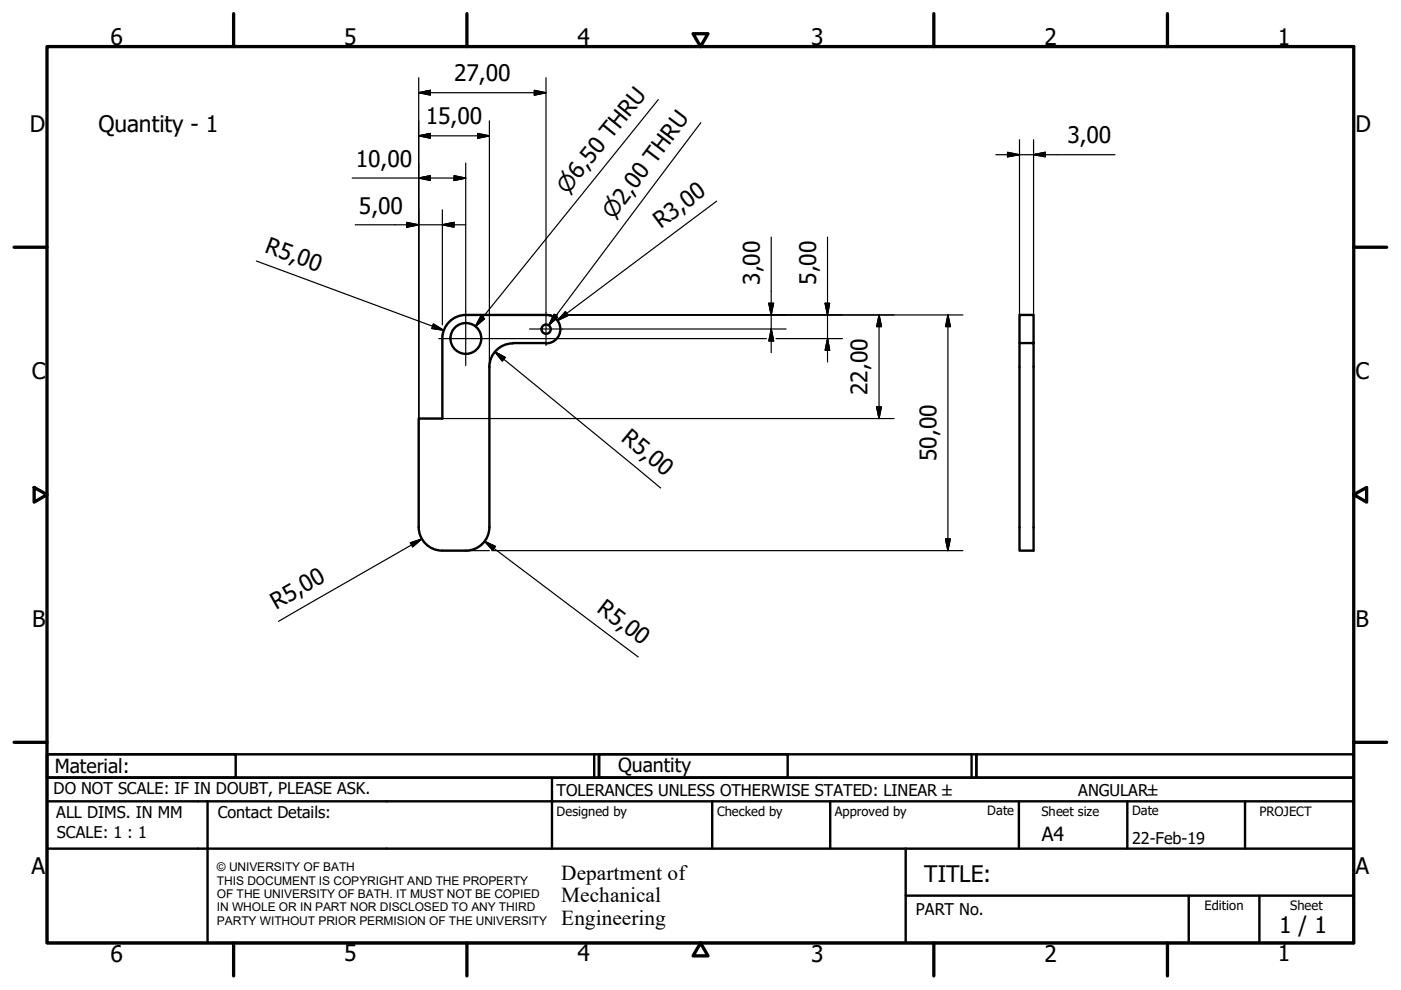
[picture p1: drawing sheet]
<svg xmlns="http://www.w3.org/2000/svg" width="297mm" height="210mm" viewBox="0 0 297 210" stroke-linecap="round" stroke-linejoin="round" font-family="sans-serif">
<!-- layer: Visible (ISO) -->
<g fill="none" stroke="#000" stroke-width=".51">
<path d="M98.7 66.8h17.1M98.8 66.8a5 5 0 0 0-5 5v16.9h-5v23.1a5 5 0 0 0 5 4.9h4.9a5 5 0 0 0 5.1-4.9v-34M108.7 72.8a5 5 0 0 0-4.9 5M108.8 72.7h7M115.8 66.8a3 3 0 0 1 3 3 3 3 0 0 1-3 3M216.2 72.7v44h2.9v-44h-2.9v-5.9h2.9v5.9"/>
<circle cx="98.8" cy="71.8" r="3.3"/>
<circle cx="115.8" cy="69.8" r=".98"/>
</g>
<!-- layer: Border (ISO) -->
<g fill="none" stroke="#000" stroke-width=".7">
<path d="M10 9.9h277v190h-277zM49.5 2.9v7M99 2.9v7M146.9 7.1h3.2l-1.6 2.8zM198 2.9v7M247.5 2.9v7M3 52.4h7M287 52.4h7M7.2 103.3l2.8 1.6-2.8 1.6zM287 104.9l2.8-1.6v3.2zM3 157.4h7M287 157.4h7"/>
<path d="M49.5 199.9v7M99 199.9v7M148.5 199.9l1.6 2.8h-3.2zM198 199.9v7M247.5 199.9v7"/>
</g>
<!-- layer: Title (ISO) -->
<g fill="none" stroke="#000" stroke-width=".51">
<path d="M10 159.9h40v5h-40zM10 159.9h117v5h-117zM126 159.9v5M127 159.9h40v5h-40zM127 159.9h80v5h-80zM206 159.9v5M207 159.9h80v5h-80zM10 169.9v-5h277v5M10 169.9h277v30h-277zM10 179.9h277M44 169.9v30M117 164.9v15"/>
<path d="M151 169.9v10M176 169.9v10M192 179.9v20M216 169.9v10M239 169.9v10M264 169.9v10M192 189.9h95M252 189.9v10M267 189.9v10"/>
</g>
<!-- layer: Dimension (ISO) -->
<g fill="none" stroke="#000" stroke-width=".25">
<path d="M88.8 19.7l2.4-.6v1.1zM88.8 16.5v72.2M88.8 19.7h27M113.3 19.1l2.5 .6-2.5 .5zM115.8 16.5v49.8M74.7 37.8h24M88.8 28.8l2.4-.5v1zM88.8 37.8l2.4-.6v1.1zM88.8 28.8h15M96.3 37.2l2.4 .6-2.4 .5zM98.7 34.6v31.4M101.3 28.3l2.5 .5-2.5 .5z"/>
<path d="M103.8 25.6v46.1M211.1 32.8h25.3M213.6 32.3l2.6 .5-2.6 .4zM216.2 29.6v37.2M219.1 32.8l2.5-.5v.9zM219.1 29.6v37.2M54.4 55.3l39.6 14.7M75.3 47.7h23.4M86.2 47.2l2.6 .5-2.6 .5zM93.8 47.7l2.5-.5v1zM93.8 44.5v24.4M152 42.6l-33.8 25.4"/>
<path d="M163.5 50.3v24.5M175.5 50.3v26.4M91.9 68.7l2.1 1.3-2.4-.4zM93.8 70.6v1.1M103.8 71.9v5.9M104.5 71.8h11.1M104.9 74.6l2.2 1.2-.6 .8zM104.9 74.6l35.2 28.9M115.9 66.8h.9M115.9 71.8h46.6M117.4 66.8h.7M119.3 69.8h47.4"/>
<path d="M119.9 66.1l.6 .8-2.3 1.1zM120.3 66.8h83.9M163 64.3h1l-.5 2.5zM163.5 69.8l.5 2.5h-1zM164.5 71.8h14.1M174.9 64.3h1l-.4 2.5zM175.5 71.8l.4 2.5h-1zM186.4 66.8l.5 2.5h-1zM186.4 66.8v21.9M201 66.8l.5 2.5h-1zM201 66.8v49.9M93.8 88.7h95.7"/>
<path d="M185.9 86.3h1l-.5 2.4zM87 115.1l2.4-.8-1.9 1.6zM89.4 114.3l-30.3 17.4M98.7 116.7h5.1M102.7 114.8l2.3 1.1-.5 .8zM102.7 114.8l32.6 24.5M104.3 116.7h99.9M200.5 114.3h1l-.5 2.4z"/>
</g>
<g fill="#000" stroke="#000" stroke-width=".25">
<path d="M88.8 19.7l2.4-.6zM88.8 19.7l2.4-.6v1.1zM88.8 28.8l2.4-.5zM88.8 28.8l2.4-.5v1zM88.8 37.8l2.4-.6zM88.8 37.8l2.4-.6v1.1zM96.3 38.3l2.4-.5zM96.3 37.2l2.4 .6-2.4 .5zM101.3 29.3l2.5-.5zM101.3 28.3l2.5 .5-2.5 .5zM113.3 20.2l2.5-.5zM113.3 19.1l2.5 .6-2.5 .5z"/>
<path d="M213.6 33.2l2.6-.4zM213.6 32.3l2.6 .5-2.6 .4zM219.1 32.8l2.5-.5zM219.1 32.8l2.5-.5v.9zM86.2 48.2l2.6-.5zM86.2 47.2l2.6 .5-2.6 .5zM93.8 47.7l2.5-.5zM93.8 47.7l2.5-.5v1zM91.6 69.6l2.4 .4zM91.9 68.7l2.1 1.3-2.4-.4zM104.9 74.6l2.2 1.2zM104.9 74.6l2.2 1.2-.6 .8z"/>
<path d="M119.9 66.1l-1.7 1.9zM119.9 66.1l.6 .8-2.3 1.1zM163 64.3l.5 2.5zM163 64.3h1l-.5 2.5zM163.5 69.8l.5 2.5zM163.5 69.8l.5 2.5h-1zM174.9 64.3l.6 2.5zM174.9 64.3h1l-.4 2.5zM175.5 71.8l.4 2.5zM175.5 71.8l.4 2.5h-1zM186.4 66.8l.5 2.5zM186.4 66.8l.5 2.5h-1z"/>
<path d="M201 66.8l.5 2.5zM201 66.8l.5 2.5h-1zM185.9 86.3l.5 2.4zM185.9 86.3h1l-.5 2.4zM87.5 115.9l1.9-1.6zM87 115.1l2.4-.8-1.9 1.6zM102.7 114.8l2.3 1.1zM102.7 114.8l2.3 1.1-.5 .8zM200.5 114.3l.5 2.4zM200.5 114.3h1l-.5 2.4z"/>
</g>
<!-- layer: Symbol (ISO) -->
<path d="M139.6 21.1l-38.8 48.2M148.6 26l-32.3 43M102 67l.7 .6-1.9 1.7zM117.5 66.6l.7 .7-1.9 1.7z" fill="none" stroke="#000" stroke-width=".25"/>
<path d="M102 67l-1.2 2.3zM102 67l.7 .6-1.9 1.7zM117.5 66.6l-1.2 2.4zM117.5 66.6l.7 .7-1.9 1.7z" fill="#000" stroke="#000" stroke-width=".25"/>
<!-- layer: Center Mark (ISO) -->
<path d="M93 71.8h11.5M98.7 66v11.5M112.3 69.8h7M115.8 66.3v7" fill="none" stroke="#000" stroke-width=".25"/>
<g font-size="4.8">
<text x="23.4" y="9.5">6</text>
<text x="73" y="9.5">5</text>
<text x="122.4" y="9.5">4</text>
<text x="172" y="9.5">3</text>
<text x="221.4" y="9.5">2</text>
<text x="271" y="9.5">1</text>
<text x="96.3" y="17.2">27,00</text>
<text x="6.3" y="27.9">D</text>
<text x="20.9" y="28">Quantity - 1</text>
<text x="90.3" y="26.4">15,00</text>
<text x="287.4" y="27.9">D</text>
<text x="75.4" y="35.4">10,00</text>
<text x="226.3" y="30.4">3,00</text>
<text x="76.1" y="45.3">5,00</text>
<text x="55.9" y="53.4" transform="rotate(20 55.9 53.4)">R5,00</text>
<text x="140.1" y="48.5" transform="rotate(-37 140.1 48.5)">R3,00</text>
<text x="161.1" y="60.4" transform="rotate(-90 161.1 60.4)">3,00</text>
<text x="173" y="60.4" transform="rotate(-90 173 60.4)">5,00</text>
<text x="6.7" y="80.4">C</text>
<text x="184" y="83.7" transform="rotate(-90 184 83.7)">22,00</text>
<text x="287.4" y="80.4">C</text>
<text x="131.5" y="93.3" transform="rotate(39 131.5 93.3)">R5,00</text>
<text x="198.6" y="97.8" transform="rotate(-90 198.6 97.8)">50,00</text>
<text x="58.5" y="129.3" transform="rotate(-30 58.5 129.3)">R5,00</text>
<text x="126.3" y="129.5" transform="rotate(37 126.3 129.5)">R5,00</text>
<text x="6.8" y="132.9">B</text>
<text x="287.4" y="132.9">B</text>
<text x="6.7" y="185.4">A</text>
<text x="287.4" y="185.4">A</text>
<text x="196" y="187">TITLE:</text>
<text x="271.2" y="197.8">1 / 1</text>
<text x="23.4" y="203.9">6</text>
<text x="73" y="203.8">5</text>
<text x="122.4" y="203.8">4</text>
<text x="172" y="203.9">3</text>
<text x="221.4" y="203.9">2</text>
<text x="271" y="203.8">1</text>
</g>
<g font-size="4.6">
<text x="120.3" y="41.2" transform="rotate(-51 120.3 41.2)">⌀6,50 THRU</text>
<text x="130" y="46.7" transform="rotate(-53 130 46.7)">⌀2,00 THRU</text>
</g>
<g font-size="4.5">
<text x="119" y="186.5">Department of</text>
<text x="119" y="191.3">Mechanical</text>
<text x="119" y="196.1">Engineering</text>
</g>
<g font-size="4.1">
<text x="11.6" y="163.9">Material:</text>
<text x="131.1" y="163.7">Quantity</text>
<text x="220.9" y="178.4">A4</text>
</g>
<g font-size="3.4">
<text x="11.4" y="168.4">DO NOT SCALE: IF IN DOUBT, PLEASE ASK.</text>
<text x="11.9" y="173.5">ALL DIMS. IN MM</text>
<text x="46.2" y="173.5">Contact Details:</text>
<text x="118" y="168.8">TOLERANCES UNLESS OTHERWISE STATED: LINEAR ±</text>
<text x="228.6" y="168.8">ANGULAR±</text>
<text x="12.1" y="177.6">SCALE: 1 : 1</text>
<text x="240" y="178.9">22-Feb-19</text>
<text x="194.2" y="194.1">PART No.</text>
</g>
<g font-size="2.7">
<text x="118" y="173">Designed by</text>
<text x="152" y="173">Checked by</text>
<text x="177" y="173">Approved by</text>
<text x="209.3" y="172.9">Date</text>
<text x="220.8" y="173">Sheet size</text>
<text x="240" y="172.9">Date</text>
<text x="267" y="172.9">PROJECT</text>
<text x="255.4" y="193">Edition</text>
<text x="273.6" y="193">Sheet</text>
</g>
<g font-size="2.5">
<text x="46" y="184.8">© UNIVERSITY OF BATH</text>
<text x="46" y="187.6">THIS DOCUMENT IS COPYRIGHT AND THE PROPERTY</text>
<text x="46" y="190.4">OF THE UNIVERSITY OF BATH. IT MUST NOT BE COPIED</text>
<text x="46" y="193.2">IN WHOLE OR IN PART NOR DISCLOSED TO ANY THIRD</text>
<text x="46" y="196.1">PARTY WITHOUT PRIOR PERMISION OF THE UNIVERSITY</text>
</g>
</svg>
